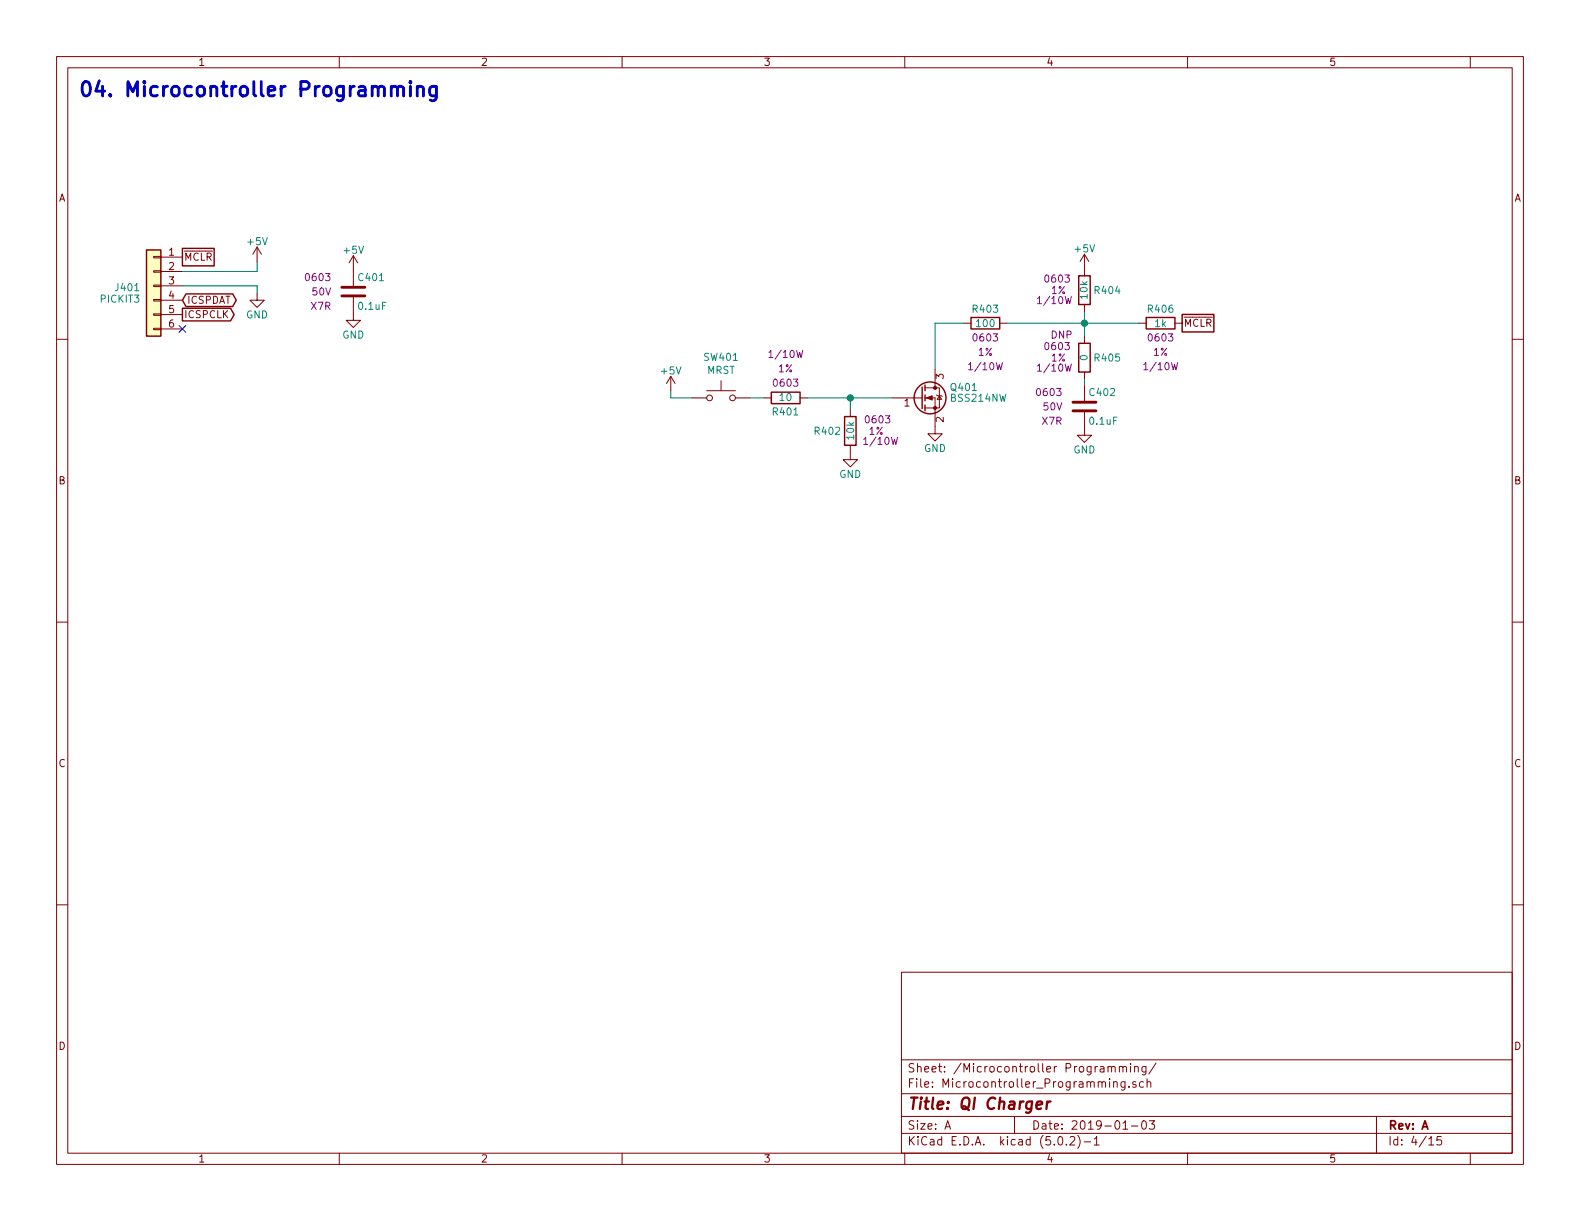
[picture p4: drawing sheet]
EESchema Schematic File Version 4
EELAYER 26 0
EELAYER END
$Descr A 11000 8500
encoding utf-8
Sheet 4 15
Title "QI Charger"
Date "2019-01-03"
Rev "A"
Comp ""
Comment1 ""
Comment2 ""
Comment3 ""
Comment4 ""
$EndDescr
$Comp
L Connector_Generic:Conn_01x06 J401
U 1 1
P 1070 1990
F 0 "J401" H 1160 1980 50  0000 L CNN
F 1 "PICKIT3" H 1160 1900 50  0000 L CNN
F 2 "Custom Footprints Library:PICKIT3_Header" H 1070 1990 50  0001 C CNN
F 3 "~" H 1070 1990 50  0001 C CNN
	1    1070 1990
	-1   0    0    -1  
$EndComp
Text GLabel 1270 1790 2    50   UnSpc ~ 0
~MCLR
Text GLabel 1270 2090 2    50   BiDi ~ 0
ICSPDAT
Text GLabel 1270 2190 2    50   Output ~ 0
ICSPCLK
$Comp
L power:GND #PWR0136
U 1 1
P 1790 2040
F 0 "#PWR0136" H 1790 1790 50  0001 C CNN
F 1 "GND" H 1790 1890 50  0000 C CNN
F 2 "" H 1790 2040 50  0001 C CNN
F 3 "" H 1790 2040 50  0001 C CNN
	1    1790 2040
	-1   0    0    -1  
$EndComp
Wire Wire Line
	1790 1820 1790 1890
Wire Wire Line
	1790 1890 1270 1890
Wire Wire Line
	1790 2040 1790 1990
Wire Wire Line
	1790 1990 1270 1990
NoConn ~ 1270 2290
$Comp
L Custom_Library:C_Custom C401
U 1 1
P 2460 2030
F 0 "C401" H 2485 2130 50  0000 L CNN
F 1 "0.1uF" H 2485 1930 50  0000 L CNN
F 2 "Capacitors_SMD:C_0603" H 2498 1880 50  0001 C CNN
F 3 "" H 2485 2130 50  0001 C CNN
F 4 "0603" H 2310 2130 50  0000 R CNN "display_footprint"
F 5 "50V" H 2310 2030 50  0000 R CNN "Voltage"
F 6 "X7R" H 2310 1930 50  0000 R CNN "Dielectric"
F 7 "311-1344-1-ND" H 2885 2530 60  0001 C CNN "Digi-Key PN"
	1    2460 2030
	1    0    0    -1  
$EndComp
$Comp
L power:GND #PWR0137
U 1 1
P 2460 2180
F 0 "#PWR0137" H 2460 1930 50  0001 C CNN
F 1 "GND" H 2460 2030 50  0000 C CNN
F 2 "" H 2460 2180 50  0001 C CNN
F 3 "" H 2460 2180 50  0001 C CNN
	1    2460 2180
	1    0    0    -1  
$EndComp
$Comp
L Custom_Library:R_Custom R?
U 1 1
P 7550 2020
AR Path="/5BAAE1F3/5BC152E5" Ref="R?"  Part="1" 
AR Path="/5BAAE1DC/5BC152E5" Ref="R?"  Part="1" 
AR Path="/5BAAE16C/5BC152E5" Ref="R?"  Part="1" 
AR Path="/5C1D5CB6/5BC152E5" Ref="R404"  Part="1" 
F 0 "R404" H 7490 2020 50  0000 R CNN
F 1 "10k" V 7550 2020 50  0000 C CNN
F 2 "Resistors_SMD:R_0603" H 7550 2020 50  0001 C CNN
F 3 "" H 7550 2020 50  0001 C CNN
F 4 "0603" H 7740 2100 50  0000 C CNN "display_footprint"
F 5 "1%" H 7730 2020 50  0000 C CNN "Tolerance"
F 6 "1/10W" H 7760 1950 50  0000 C CNN "Wattage"
F 7 "RMCF0603FT10K0CT-ND" H 7850 2420 60  0001 C CNN "Digi-Key PN"
	1    7550 2020
	-1   0    0    -1  
$EndComp
$Comp
L Custom_Library:C_Custom C402
U 1 1
P 7550 2830
F 0 "C402" H 7575 2930 50  0000 L CNN
F 1 "0.1uF" H 7575 2730 50  0000 L CNN
F 2 "Capacitors_SMD:C_0603" H 7588 2680 50  0001 C CNN
F 3 "" H 7575 2930 50  0001 C CNN
F 4 "0603" H 7400 2930 50  0000 R CNN "display_footprint"
F 5 "50V" H 7400 2830 50  0000 R CNN "Voltage"
F 6 "X7R" H 7400 2730 50  0000 R CNN "Dielectric"
F 7 "311-1344-1-ND" H 7975 3330 60  0001 C CNN "Digi-Key PN"
	1    7550 2830
	1    0    0    -1  
$EndComp
$Comp
L Custom_Library:R_Custom R?
U 1 1
P 7550 2490
AR Path="/5BAAE1F3/5BC15CB4" Ref="R?"  Part="1" 
AR Path="/5BAAE1DC/5BC15CB4" Ref="R?"  Part="1" 
AR Path="/5BAAE16C/5BC15CB4" Ref="R?"  Part="1" 
AR Path="/5C1D5CB6/5BC15CB4" Ref="R405"  Part="1" 
F 0 "R405" H 7490 2490 50  0000 R CNN
F 1 "0" V 7550 2490 50  0000 C CNN
F 2 "Resistors_SMD:R_0603" H 7550 2490 50  0001 C CNN
F 3 "" H 7550 2490 50  0001 C CNN
F 4 "DNP" H 7630 2650 50  0000 L CNN "Config"
F 5 "311-0.0GRCT-ND" H 7850 2890 60  0001 C CNN "Digi-Key PN"
F 6 "0603" H 7740 2570 50  0000 C CNN "display_footprint"
F 7 "1%" H 7730 2490 50  0000 C CNN "Tolerance"
F 8 "1/10W" H 7760 2420 50  0000 C CNN "Wattage"
	1    7550 2490
	-1   0    0    -1  
$EndComp
Wire Wire Line
	7550 2640 7550 2680
$Comp
L power:GND #PWR0138
U 1 1
P 7550 2980
F 0 "#PWR0138" H 7550 2730 50  0001 C CNN
F 1 "GND" H 7550 2830 50  0000 C CNN
F 2 "" H 7550 2980 50  0001 C CNN
F 3 "" H 7550 2980 50  0001 C CNN
	1    7550 2980
	1    0    0    -1  
$EndComp
$Comp
L Custom_Library:R_Custom R406
U 1 1
P 8080 2250
F 0 "R406" V 7980 2250 50  0000 C CNN
F 1 "1k" V 8080 2250 50  0000 C CNN
F 2 "Resistors_SMD:R_0603" H 8080 2250 50  0001 C CNN
F 3 "" H 8080 2250 50  0001 C CNN
F 4 "0603" V 8180 2250 50  0000 C CNN "display_footprint"
F 5 "1%" V 8280 2250 50  0000 C CNN "Tolerance"
F 6 "1/10W" V 8380 2250 50  0000 C CNN "Wattage"
F 7 "RMCF0603FT1K00CT-ND" H 8380 2650 60  0001 C CNN "Digi-Key PN"
	1    8080 2250
	0    1    1    0   
$EndComp
Wire Wire Line
	7550 2170 7550 2250
Wire Wire Line
	7930 2250 7550 2250
Connection ~ 7550 2250
Wire Wire Line
	7550 2250 7550 2340
Text GLabel 8230 2250 2    50   UnSpc ~ 0
~MCLR
$Comp
L Switch:SW_Push SW401
U 1 1
P 5020 2770
F 0 "SW401" H 5020 3055 50  0000 C CNN
F 1 "MRST" H 5020 2964 50  0000 C CNN
F 2 "Buttons_Switches_THT:SW_PUSH_6mm" H 5020 2970 50  0001 C CNN
F 3 "" H 5020 2970 50  0001 C CNN
	1    5020 2770
	1    0    0    -1  
$EndComp
$Comp
L Custom_Library:R_Custom R403
U 1 1
P 6860 2250
F 0 "R403" V 6760 2250 50  0000 C CNN
F 1 "100" V 6860 2250 50  0000 C CNN
F 2 "Resistors_SMD:R_0603" H 6860 2250 50  0001 C CNN
F 3 "" H 6860 2250 50  0001 C CNN
F 4 "0603" V 6960 2250 50  0000 C CNN "display_footprint"
F 5 "1%" V 7060 2250 50  0000 C CNN "Tolerance"
F 6 "1/10W" V 7160 2250 50  0000 C CNN "Wattage"
F 7 "A106047CT-ND" H 7160 2650 60  0001 C CNN "Digi-Key PN"
	1    6860 2250
	0    1    1    0   
$EndComp
Wire Wire Line
	7010 2250 7550 2250
$Comp
L Transistor_FET:BSS214NW Q?
U 1 1
P 6410 2770
AR Path="/5BAAE16C/5BE087BA" Ref="Q?"  Part="1" 
AR Path="/5BB844FD/5BE087BA" Ref="Q?"  Part="1" 
AR Path="/5C1D5CB6/5BE087BA" Ref="Q401"  Part="1" 
F 0 "Q401" H 6610 2845 50  0000 L CNN
F 1 "BSS214NW" H 6610 2770 50  0000 L CNN
F 2 "TO_SOT_Packages_SMD:SOT-323_SC-70" H 6610 2695 50  0001 L CIN
F 3 "https://www.infineon.com/dgdl/Infineon-BSS214NW-DS-v02_02-en.pdf?fileId=db3a30431b3e89eb011b695aebc01bde" H 6410 2770 50  0001 L CNN
F 4 "BSS214NWH6327XTSA1CT-ND" H 0   0   50  0001 C CNN "Digi-Key PN"
	1    6410 2770
	1    0    0    -1  
$EndComp
$Comp
L power:GND #PWR0139
U 1 1
P 6510 2970
F 0 "#PWR0139" H 6510 2720 50  0001 C CNN
F 1 "GND" H 6510 2820 50  0000 C CNN
F 2 "" H 6510 2970 50  0001 C CNN
F 3 "" H 6510 2970 50  0001 C CNN
	1    6510 2970
	1    0    0    -1  
$EndComp
$Comp
L Custom_Library:R_Custom R401
U 1 1
P 5470 2770
F 0 "R401" V 5370 2770 50  0000 C CNN
F 1 "10" V 5470 2770 50  0000 C CNN
F 2 "Resistors_SMD:R_0603" H 5470 2770 50  0001 C CNN
F 3 "" H 5470 2770 50  0001 C CNN
F 4 "0603" V 5570 2770 50  0000 C CNN "display_footprint"
F 5 "1%" V 5670 2770 50  0000 C CNN "Tolerance"
F 6 "1/10W" V 5770 2770 50  0000 C CNN "Wattage"
F 7 "YAG3351CT-ND" H 5770 3170 60  0001 C CNN "Digi-Key PN"
	1    5470 2770
	0    -1   -1   0   
$EndComp
$Comp
L Custom_Library:R_Custom R?
U 1 1
P 5920 3000
AR Path="/5BAAE1F3/5BE087D6" Ref="R?"  Part="1" 
AR Path="/5BAAE1DC/5BE087D6" Ref="R?"  Part="1" 
AR Path="/5BAAE16C/5BE087D6" Ref="R?"  Part="1" 
AR Path="/5BB844FD/5BE087D6" Ref="R?"  Part="1" 
AR Path="/5C1D5CB6/5BE087D6" Ref="R402"  Part="1" 
F 0 "R402" H 5860 3000 50  0000 R CNN
F 1 "10k" V 5920 3000 50  0000 C CNN
F 2 "Resistors_SMD:R_0603" H 5920 3000 50  0001 C CNN
F 3 "" H 5920 3000 50  0001 C CNN
F 4 "0603" H 6110 3080 50  0000 C CNN "display_footprint"
F 5 "1%" H 6100 3000 50  0000 C CNN "Tolerance"
F 6 "1/10W" H 6130 2930 50  0000 C CNN "Wattage"
F 7 "RMCF0603FT10K0CT-ND" H 6220 3400 60  0001 C CNN "Digi-Key PN"
	1    5920 3000
	1    0    0    -1  
$EndComp
$Comp
L power:GND #PWR0140
U 1 1
P 5920 3150
F 0 "#PWR0140" H 5920 2900 50  0001 C CNN
F 1 "GND" H 5920 3000 50  0000 C CNN
F 2 "" H 5920 3150 50  0001 C CNN
F 3 "" H 5920 3150 50  0001 C CNN
	1    5920 3150
	1    0    0    -1  
$EndComp
Wire Wire Line
	6210 2770 5920 2770
Wire Wire Line
	5920 2850 5920 2770
Connection ~ 5920 2770
Wire Wire Line
	5920 2770 5620 2770
Wire Wire Line
	6510 2570 6510 2250
Wire Wire Line
	6510 2250 6710 2250
Wire Wire Line
	5320 2770 5220 2770
Wire Wire Line
	4670 2720 4670 2770
Wire Wire Line
	4670 2770 4820 2770
$Comp
L power:+5V #PWR0141
U 1 1
P 7550 1870
F 0 "#PWR0141" H 7550 1720 50  0001 C CNN
F 1 "+5V" H 7550 2010 50  0000 C CNN
F 2 "" H 7550 1870 50  0001 C CNN
F 3 "" H 7550 1870 50  0001 C CNN
	1    7550 1870
	1    0    0    -1  
$EndComp
$Comp
L power:+5V #PWR0142
U 1 1
P 4670 2720
F 0 "#PWR0142" H 4670 2570 50  0001 C CNN
F 1 "+5V" H 4670 2860 50  0000 C CNN
F 2 "" H 4670 2720 50  0001 C CNN
F 3 "" H 4670 2720 50  0001 C CNN
	1    4670 2720
	1    0    0    -1  
$EndComp
$Comp
L power:+5V #PWR0143
U 1 1
P 2460 1880
F 0 "#PWR0143" H 2460 1730 50  0001 C CNN
F 1 "+5V" H 2460 2020 50  0000 C CNN
F 2 "" H 2460 1880 50  0001 C CNN
F 3 "" H 2460 1880 50  0001 C CNN
	1    2460 1880
	1    0    0    -1  
$EndComp
$Comp
L power:+5V #PWR0144
U 1 1
P 1790 1820
F 0 "#PWR0144" H 1790 1670 50  0001 C CNN
F 1 "+5V" H 1790 1960 50  0000 C CNN
F 2 "" H 1790 1820 50  0001 C CNN
F 3 "" H 1790 1820 50  0001 C CNN
	1    1790 1820
	1    0    0    -1  
$EndComp
Text Notes 540  690  0    100  ~ 20
04. Microcontroller Programming
$EndSCHEMATC
